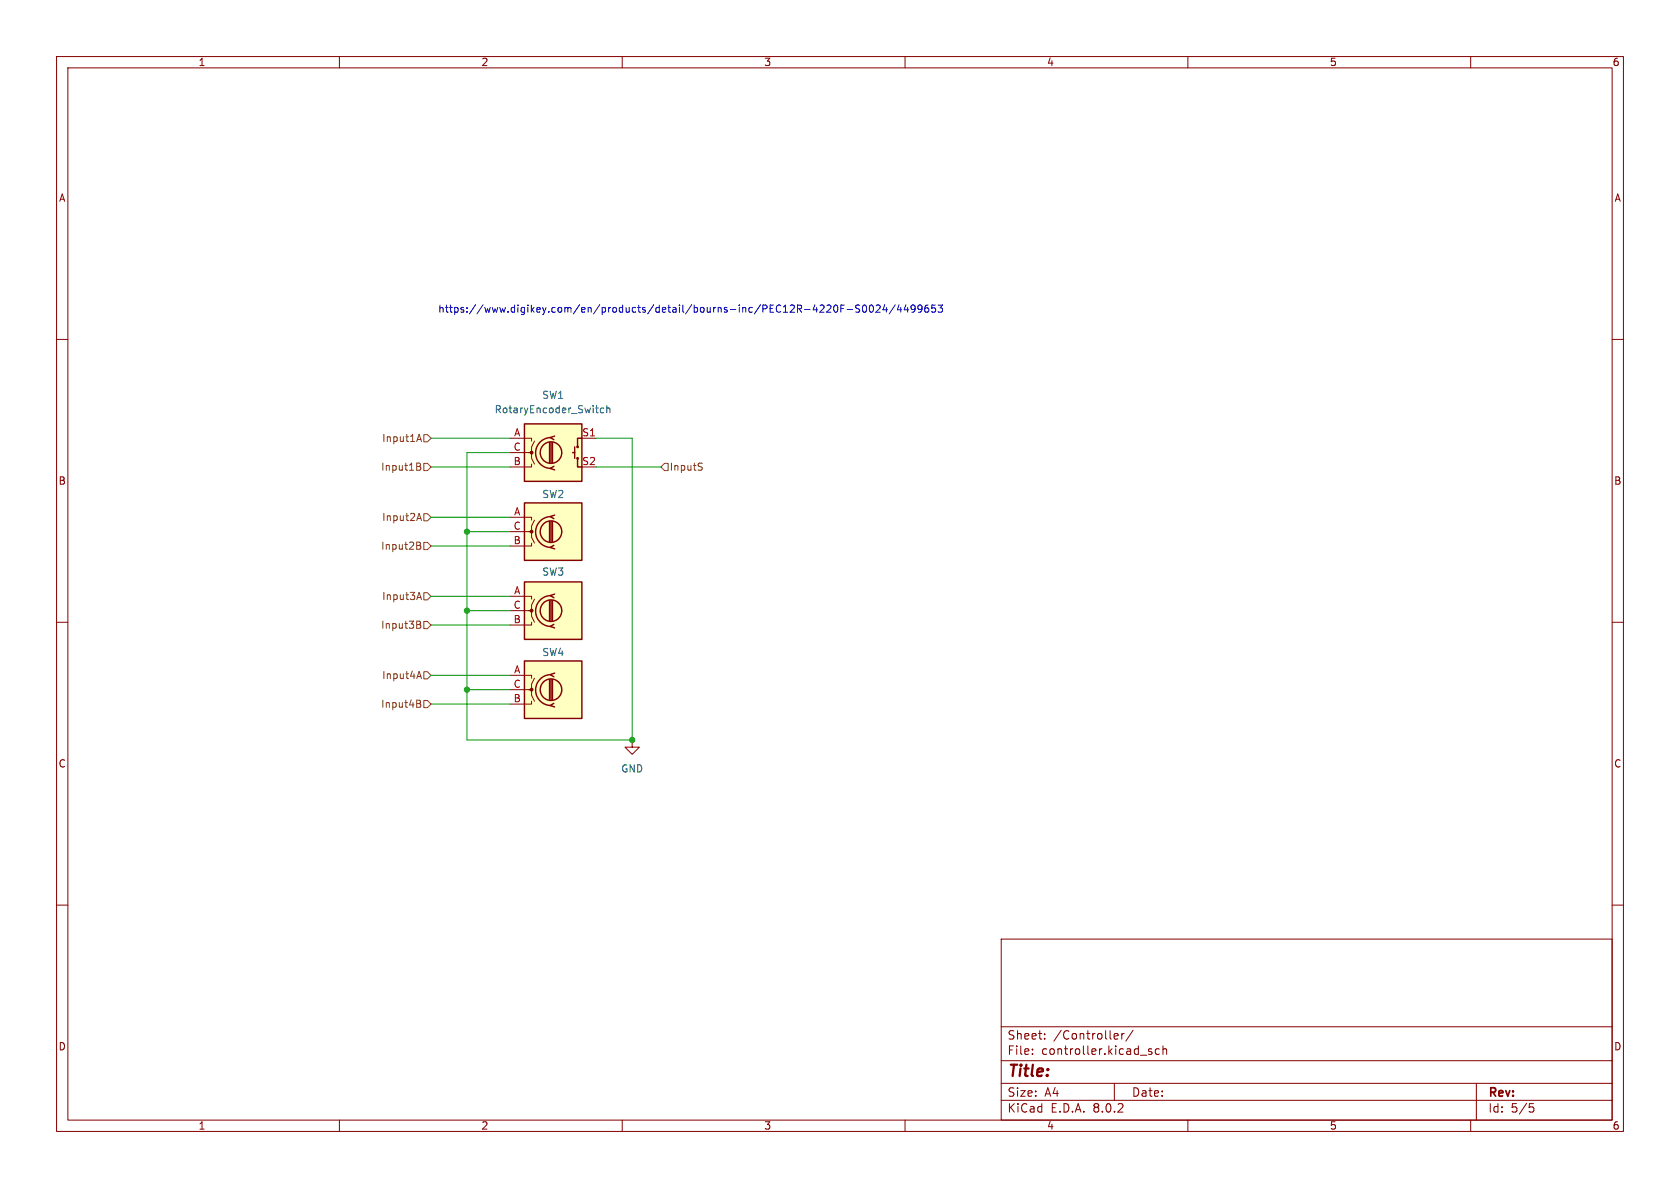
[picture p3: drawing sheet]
<svg xmlns="http://www.w3.org/2000/svg" width="297mm" height="210mm" viewBox="0 0 297 210" stroke-linecap="round" stroke-linejoin="round" font-family="sans-serif">
<g fill="none" stroke="#840000" stroke-width=".18">
<path d="M10 10h277v190h-277zM12 12h273v186h-273zM60 10v2M110 10v2M160 10v2M210 10v2M260 10v2M10 60h2M285 60h2M10 110h2M285 110h2M111.8 130.8v1.3h1.2l-1.2 1.3-1.3-1.3h1.3"/>
<path d="M111.8 130.8h.1M10 160h2M285 160h2M177 166h108v32h-108zM60 198v2M110 198v2M160 198v2M177 194.5h108M177 191.5h108M177 187.5h108M177 181.5h108M182.5 186.3v.1"/>
<path d="M182.5 185.5v.1M184.7 183.6v.1M184.7 182.8v.1M197 191.5v3M197.2 182.7l.4 .1 .1 .3-.7 .1M197.6 183.6l-.4 .1M198.3 182.7v1M198.7 182.7l-.2 .1-.2 .2M200.3 182.1l-1.3 2M203.1 185.8l.5 .2 .1 .2-.2 .2-.5-.1M203.1 185.5h.5M205 185.5l-.5-.1-.3 .3v.4l.2 .2h.6"/>
<path d="M205.6 185.5l.2-.1 .4 .1v.9M205.6 184.9v1.5M210 198v2M260 198v2M261 191.5v6.5M270.4 195.1h.7M270.5 195.7h.4l.3 .3-.2 .5-.5 .1"/>
</g>
<path d="M92.7 74.9h10.2v10.2h-10.2z" fill="#ffffc2"/>
<g fill="none" stroke="#840000" stroke-width=".25">
<path d="M92.7 74.9h10.2v10.2h-10.2zM97.2 78.2v3.6M97.4 77.3a2.73 2.73 0 0 0-2.7 2.8 2.73 2.73 0 0 0 2.7 2.7M97.4 78.2v3.6M97.7 78.2v3.6M98 77.1l-.7 .2 .6 .4M101.6 79v2M102.9 77.5h-.8v1.5M97.9 82.4l-.6 .4 .7 .3M101.2 80h.4M102.1 81v1.6h.8"/>
<circle cx="102.1" cy="79" r=".13"/>
<circle cx="97.4" cy="80" r="1.9"/>
<circle cx="102.1" cy="81" r=".13"/>
</g>
<circle cx="94" cy="80" r=".25" fill="#840000" stroke="#840000" stroke-width=".18"/>
<path d="M90.2 77.5h3.8v.5M94.5 78l-.5 1v1h-.5M102.9 77.5h2.5M90.2 80h3.8v1l.5 1M94 82v.6h-3.8" fill="none" stroke="#840000" stroke-width=".18"/>
<path d="M106.7 72.2l-.3-.1-.3 .3 .2 .5h.4M107.3 72.2l.2-.1 .3 .1v.8M107.3 71.7v1.3" fill="none" stroke="#006464" stroke-width=".18"/>
<path d="M92.7 102.9h10.2v10.1h-10.2z" fill="#ffffc2"/>
<g fill="none" stroke="#840000" stroke-width=".25">
<path d="M92.7 102.9h10.2v10.1h-10.2zM97.2 106.2v3.5M97.4 105.3a2.73 2.73 0 0 0-2.7 2.7 2.73 2.73 0 0 0 2.7 2.7M97.4 106.2v3.5M97.7 106.2v3.5M97.9 110.4l-.6 .3 .7 .3M98 105l-.7 .3 .6 .4"/>
<circle cx="97.4" cy="108" r="1.9"/>
</g>
<circle cx="94" cy="107.9" r=".25" fill="#840000" stroke="#840000" stroke-width=".18"/>
<path d="M90.2 105.4h3.8v.5M90.2 108h3.8v1l.5 1M94 110v.5h-3.8M94.5 105.9l-.5 1v1.1h-.5" fill="none" stroke="#840000" stroke-width=".18"/>
<path d="M92.7 88.9h10.2v10.2h-10.2z" fill="#ffffc2"/>
<g fill="none" stroke="#840000" stroke-width=".25">
<path d="M92.7 88.9h10.2v10.2h-10.2zM97.2 92.2v3.6M97.4 91.3a2.73 2.73 0 0 0-2.7 2.7 2.73 2.73 0 0 0 2.7 2.8M97.4 92.2v3.6M97.7 92.2v3.6M97.9 96.4l-.6 .4 .7 .2M98 91.1l-.7 .2 .6 .4"/>
<circle cx="97.4" cy="94" r="1.9"/>
</g>
<circle cx="94" cy="94" r=".25" fill="#840000" stroke="#840000" stroke-width=".18"/>
<path d="M90.2 91.4h3.8v.5M90.2 94h3.8v1l.5 1M94 96v.5h-3.8M94.5 91.9l-.5 1.1v1h-.5" fill="none" stroke="#840000" stroke-width=".18"/>
<path d="M92.7 116.8h10.2v10.2h-10.2z" fill="#ffffc2"/>
<g fill="none" stroke="#840000" stroke-width=".25">
<path d="M92.7 116.8h10.2v10.2h-10.2zM97.4 119.3a2.73 2.73 0 0 0-2.7 2.7 2.73 2.73 0 0 0 2.7 2.7M98 119l-.7 .3 .6 .3M97.2 120.1v3.6M97.4 120.1v3.6M97.7 120.1v3.6M97.9 124.3l-.6 .4 .7 .3"/>
<circle cx="97.4" cy="121.9" r="1.9"/>
</g>
<circle cx="94" cy="121.9" r=".25" fill="#840000" stroke="#840000" stroke-width=".18"/>
<path d="M90.2 119.4h3.8v.5M94.5 119.9l-.5 1v1h-.5M90.2 121.9h3.8v1l.5 1.1M94 124v.5h-3.8" fill="none" stroke="#840000" stroke-width=".18"/>
<g fill="none" stroke="#725600" stroke-width=".18">
<path d="M73.8 77.7h.6M74.1 76.8l.4 1.2M74.9 76.8h.7l.6 .7-.6 .6h-.7zM73.7 81.9l.6 .1v.2l-.2 .3M73.7 95.8l.6 .2v.2l-.2 .2M73.7 96.4h.4M73.7 82.5h.4M73.8 91.7h.6M74.1 90.7l.4 1.3M74.1 82.5l.3 .2-.1 .3-.6 .1M74.1 96.4l.3 .3-.1 .3-.6 .1M74.9 95.9h.7l.6 .6-.6 .7h-.7z"/>
<path d="M74.9 90.8h.7l.6 .6-.6 .7h-.7zM74.9 81.9h.7l.6 .7-.6 .6h-.7zM117.5 81.9h.6v1.3h-.6l-.7-.6zM123.7 81.9h.4M123.9 82.5l.2 .3-.2 .3M73.7 109.8l.6 .1v.3l-.2 .2M73.7 110.4h.4M73.8 119.6h.6M73.8 105.6h.6M74.1 118.7l.4 1.3M74.1 104.7l.4 1.3M74.1 110.4l.3 .2-.1 .3-.6 .2"/>
<path d="M74.9 118.7h.7l.6 .7-.6 .6h-.7zM74.9 109.9h.7l.6 .6-.6 .6h-.7zM74.9 104.8h.7l.6 .6-.6 .6h-.7zM73.7 123.8l.6 .1v.2l-.2 .3M73.7 124.4h.4M74.1 124.4l.3 .2-.1 .3-.6 .1M74.9 123.8h.7l.6 .7-.6 .6h-.7z"/>
</g>
<g fill="none" stroke="#0000c2" stroke-width=".18">
<path d="M146.2 54l.5-.1 .2 .4-.8 .9h.8M147.5 54l.2-.1a.68 .68 0 0 1 .4 .7 .68 .68 0 0 1-.4 .6l-.2-.1-.1-.4zM148.7 54.5h.4M149.3 53.9h-.6v1.3M149.8 54.7h.9M152 54l-.5-.1-.2 .1v.4l.6 .2 .1 .4-.3 .2-.4-.1M152.6 54l.2-.1a.68 .68 0 0 1 .4 .7 .68 .68 0 0 1-.4 .6l-.2-.1-.1-.4zM153.9 54l.1-.1a.68 .68 0 0 1 .4 .7 .68 .68 0 0 1-.4 .6 .84 .84 0 0 1-.1-1.2zM154.9 54l.5-.1 .2 .4-.8 .9h.8M156.4 53.9l-.3 .9h.8M156.7 54.3v.9M158.3 53.9l-1.1 1.6"/>
<path d="M158.9 53.9l-.3 .9h.8M159.2 54.3v.9M160.2 53.9l-.3 .9h.7M160.5 54.3v.9M161.8 54.5l-.3 .2h-.2l-.2-.2 .1-.5 .3-.1 .2 .1a.84 .84 0 0 1-.3 1.2h-.2M163 54.5l-.2 .2h-.3l-.2-.2 .1-.5 .4-.1 .1 .1a.84 .84 0 0 1-.3 1.2h-.2M164.1 53.9l-.4 .1a.86 .86 0 0 0 0 1.2l.4-.1 .1-.5-.2-.2h-.3l-.2 .2M165.4 53.9h-.7v.6l.2-.1 .4 .1 .1 .1v.5l-.2 .1-.5-.1M165.8 53.9h.8l-.4 .5 .4 .1v.6l-.2 .1-.6-.1"/>
</g>
<g fill="none" stroke="#009600" stroke-width=".18">
<path d="M76.2 77.5h14M105.4 77.5h6.4v53.3h-29.3v-50.8h7.7M76.2 96.5h14M76.2 91.4h14M76.2 82.6h14M82.5 94h7.7M105.4 82.6h11.4M76.2 105.4h14M76.2 110.5h14M76.2 119.4h14M82.5 108h7.7M76.2 124.5h14"/>
<path d="M82.5 121.9h7.7"/>
</g>
<g fill="#009600" stroke="#009600" stroke-width=".18">
<circle cx="82.5" cy="108" r=".46"/>
<circle cx="82.5" cy="94" r=".46"/>
<circle cx="82.5" cy="121.9" r=".46"/>
<circle cx="111.8" cy="130.8" r=".46"/>
</g>
<text font-size="2.8" fill="#840000" x="178" y="190.9">Title:</text>
<g font-size="2.1" fill="#840000">
<text x="178" y="184">Sheet:</text>
<text x="186.2" y="184">/Controller/</text>
<text x="178" y="186.7">File:</text>
<text x="184.1" y="186.7">controller.kicad_sch</text>
<text x="178" y="196.9">KiCad</text>
<text x="178" y="194.1">Size:</text>
<text x="184.7" y="194.1">A4</text>
<text x="185.7" y="196.9">E.D.A.</text>
<text x="193.3" y="196.9">8.0.2</text>
<text x="200" y="194.1">Date:</text>
<text x="263" y="194.3">Rev:</text>
<text x="263" y="196.9">Id:</text>
<text x="267.1" y="196.9">5/5</text>
</g>
<g font-size="1.8" fill="#840000">
<text x="35" y="11.9">1</text>
<text x="85" y="11.9">2</text>
<text x="135" y="11.9">3</text>
<text x="185" y="11.9">4</text>
<text x="235" y="11.9">5</text>
<text x="285" y="11.9">6</text>
<text x="10.3" y="35.9">A</text>
<text x="285.3" y="35.9">A</text>
<text x="10.3" y="85.9">B</text>
<text x="285.3" y="85.9">B</text>
<text x="10.3" y="135.9">C</text>
<text x="285.3" y="135.9">C</text>
<text x="10.3" y="185.9">D</text>
<text x="285.3" y="185.9">D</text>
<text x="35" y="199.9">1</text>
<text x="85" y="199.9">2</text>
<text x="135" y="199.9">3</text>
<text x="185" y="199.9">4</text>
<text x="235" y="199.9">5</text>
<text x="285" y="199.9">6</text>
</g>
<text font-size="1.8" fill="#0000c2" x="77.4" y="55.5">https://www.digikey.com/en/products/detail/bourns-inc/PEC12R-4220F-S0024/4499653</text>
<g font-size="1.8" fill="#006464">
<text x="95.8" y="70.7">SW1</text>
<text x="87.3" y="73.3">RotaryEncoder_Switch</text>
<text x="95.8" y="88.2">SW2</text>
<text x="95.8" y="102">SW3</text>
<text x="95.8" y="116.2">SW4</text>
<text x="109.7" y="136.8">GND</text>
</g>
<g font-size="1.8" fill="#a90000">
<text x="90.8" y="77.2">A</text>
<text x="102.8" y="77.2">S1</text>
<text x="90.7" y="82.3">B</text>
<text x="90.7" y="79.8">C</text>
<text x="102.8" y="82.3">S2</text>
<text x="90.7" y="93.7">C</text>
<text x="90.8" y="91.2">A</text>
<text x="90.7" y="96.3">B</text>
<text x="90.7" y="107.7">C</text>
<text x="90.8" y="105.2">A</text>
<text x="90.7" y="110.2">B</text>
<text x="90.8" y="119.1">A</text>
<text x="90.7" y="124.2">B</text>
<text x="90.7" y="121.7">C</text>
</g>
<g font-size="1.8" fill="#725600">
<text x="67.3" y="83.4">Input1B</text>
<text x="67.5" y="78.3">Input1A</text>
<text x="118.3" y="83.4">InputS</text>
<text x="67.5" y="92.3">Input2A</text>
<text x="67.3" y="97.4">Input2B</text>
<text x="67.5" y="106.3">Input3A</text>
<text x="67.3" y="111.4">Input3B</text>
<text x="67.3" y="125.3">Input4B</text>
<text x="67.5" y="120.2">Input4A</text>
</g>
</svg>
